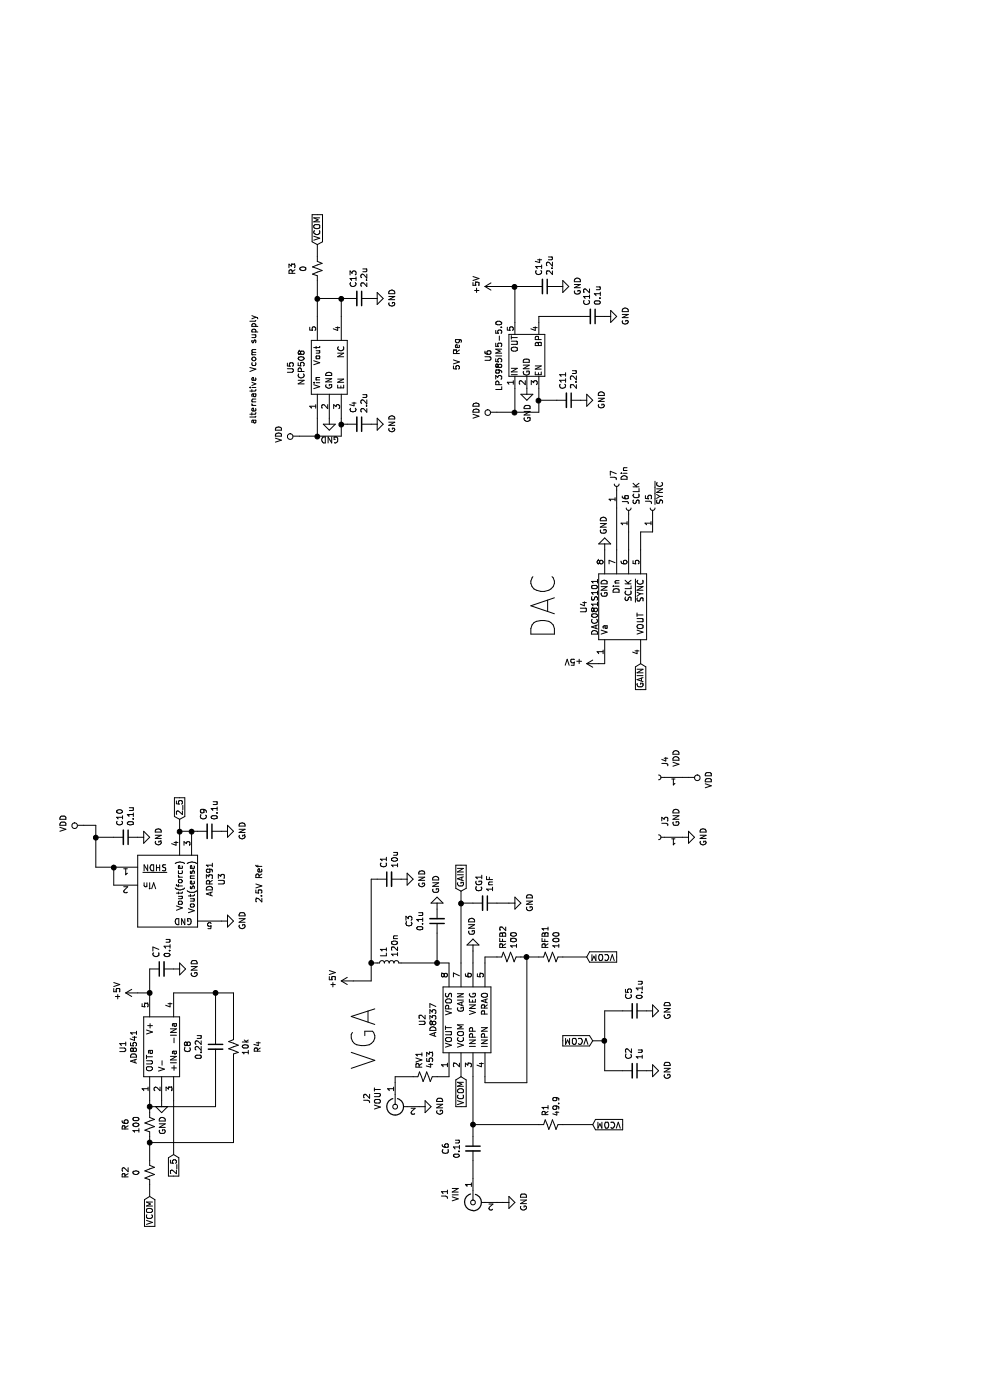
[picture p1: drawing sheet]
EESchema Schematic File Version 4
LIBS:agc-cache
EELAYER 26 0
EELAYER END
$Descr A4 11693 8268
encoding utf-8
Sheet 1 1
Title ""
Date ""
Rev ""
Comp ""
Comment1 ""
Comment2 ""
Comment3 ""
Comment4 ""
$EndDescr
$Comp
L chain:AD8541 U1
U 1 1
P 2950 1450
F 0 "U1" H 2950 1875 50  0000 C CNN
F 1 "AD8541" H 2950 1784 50  0000 C CNN
F 2 "LP3985IM5-5.0:SOT95P300X120-5N" H 3000 1400 50  0001 C CNN
F 3 "" H 3000 1400 50  0001 C CNN
	1    2950 1450
	1    0    0    -1  
$EndComp
$Comp
L chain:AD8337 U2
U 1 1
P 3150 3800
F 0 "U2" H 3175 4075 50  0000 C CNN
F 1 "AD8337" H 3175 3984 50  0000 C CNN
F 2 "footprints:AD8337" H 3150 3800 50  0001 C CNN
F 3 "" H 3150 3800 50  0001 C CNN
	1    3150 3800
	1    0    0    -1  
$EndComp
$Comp
L chain:DAC081S101 U4
U 1 1
P 6600 5250
F 0 "U4" H 6625 5625 50  0000 C CNN
F 1 "DAC081S101" H 6625 5534 50  0000 C CNN
F 2 "DAC081S101CIMMX_NOPB:SOP65P490X109-8N" H 6600 5250 50  0001 C CNN
F 3 "" H 6600 5250 50  0001 C CNN
	1    6600 5250
	1    0    0    -1  
$EndComp
$Comp
L chain:NCP508 U5
U 1 1
P 8600 2800
F 0 "U5" H 8625 3175 50  0000 C CNN
F 1 "NCP508" H 8625 3084 50  0000 C CNN
F 2 "SOT65P210X110-5N:SOT65P210X110-5N" H 8600 2800 50  0001 C CNN
F 3 "" H 8600 2800 50  0001 C CNN
	1    8600 2800
	1    0    0    -1  
$EndComp
$Comp
L Device:R_Small_US RFB2
U 1 1
P 3700 4250
F 0 "RFB2" H 3632 4204 50  0000 R CNN
F 1 "100" H 3632 4295 50  0000 R CNN
F 2 "Capacitor_SMD:C_0805_2012Metric" H 3700 4250 50  0001 C CNN
F 3 "~" H 3700 4250 50  0001 C CNN
	1    3700 4250
	-1   0    0    1   
$EndComp
$Comp
L Device:R_Small_US RFB1
U 1 1
P 3700 4600
F 0 "RFB1" H 3768 4646 50  0000 L CNN
F 1 "100" H 3768 4555 50  0000 L CNN
F 2 "Capacitor_SMD:C_0805_2012Metric" H 3700 4600 50  0001 C CNN
F 3 "~" H 3700 4600 50  0001 C CNN
	1    3700 4600
	1    0    0    -1  
$EndComp
$Comp
L Device:C_Small C5
U 1 1
P 3250 5300
F 0 "C5" H 3158 5254 50  0000 R CNN
F 1 "0.1u" H 3158 5345 50  0000 R CNN
F 2 "Capacitor_SMD:C_0805_2012Metric" H 3250 5300 50  0001 C CNN
F 3 "~" H 3250 5300 50  0001 C CNN
	1    3250 5300
	-1   0    0    1   
$EndComp
$Comp
L Device:C_Small C2
U 1 1
P 2750 5300
F 0 "C2" H 2658 5254 50  0000 R CNN
F 1 "1u" H 2658 5345 50  0000 R CNN
F 2 "Capacitor_SMD:C_0805_2012Metric" H 2750 5300 50  0001 C CNN
F 3 "~" H 2750 5300 50  0001 C CNN
	1    2750 5300
	-1   0    0    1   
$EndComp
Wire Wire Line
	2650 4050 2700 4050
Text GLabel 3700 4900 3    50   Input ~ 0
VCOM
Wire Wire Line
	2650 4050 2650 4400
Wire Wire Line
	3700 4500 3700 4400
Wire Wire Line
	3700 4150 3700 4050
Wire Wire Line
	3700 4050 3650 4050
Wire Wire Line
	3700 4400 2650 4400
Connection ~ 3700 4400
Wire Wire Line
	3700 4400 3700 4350
Wire Wire Line
	3700 4900 3700 4700
Text GLabel 3000 4950 1    50   Input ~ 0
VCOM
$Comp
L power:GND #PWR07
U 1 1
P 3250 5400
F 0 "#PWR07" H 3250 5150 50  0001 C CNN
F 1 "GND" H 3255 5227 50  0000 C CNN
F 2 "" H 3250 5400 50  0001 C CNN
F 3 "" H 3250 5400 50  0001 C CNN
	1    3250 5400
	1    0    0    -1  
$EndComp
$Comp
L power:GND #PWR04
U 1 1
P 2750 5400
F 0 "#PWR04" H 2750 5150 50  0001 C CNN
F 1 "GND" H 2755 5227 50  0000 C CNN
F 2 "" H 2750 5400 50  0001 C CNN
F 3 "" H 2750 5400 50  0001 C CNN
	1    2750 5400
	1    0    0    -1  
$EndComp
Text GLabel 2700 3850 0    50   Input ~ 0
VCOM
Text GLabel 2300 4950 3    50   Input ~ 0
VCOM
$Comp
L Device:R_Small_US R1
U 1 1
P 2300 4600
F 0 "R1" H 2368 4646 50  0000 L CNN
F 1 "49.9" H 2368 4555 50  0000 L CNN
F 2 "Capacitor_SMD:C_0805_2012Metric" H 2300 4600 50  0001 C CNN
F 3 "~" H 2300 4600 50  0001 C CNN
	1    2300 4600
	1    0    0    -1  
$EndComp
Wire Wire Line
	2300 4500 2300 3950
Wire Wire Line
	2300 3950 2700 3950
Wire Wire Line
	2300 4950 2300 4700
$Comp
L Device:C_Small C6
U 1 1
P 2100 3950
F 0 "C6" V 1871 3950 50  0000 C CNN
F 1 "0.1u" V 1962 3950 50  0000 C CNN
F 2 "Capacitor_SMD:C_0805_2012Metric" H 2100 3950 50  0001 C CNN
F 3 "~" H 2100 3950 50  0001 C CNN
	1    2100 3950
	0    1    1    0   
$EndComp
Wire Wire Line
	2300 3950 2200 3950
Connection ~ 2300 3950
$Comp
L Connector:Conn_Coaxial J1
U 1 1
P 1650 3950
F 0 "J1" H 1580 4188 50  0000 C CNN
F 1 "VIN" H 1580 4097 50  0000 C CNN
F 2 "5-1634503-1:TE_5-1634503-1" H 1650 3950 50  0001 C CNN
F 3 " ~" H 1650 3950 50  0001 C CNN
	1    1650 3950
	-1   0    0    -1  
$EndComp
Wire Wire Line
	1850 3950 2000 3950
$Comp
L power:GND #PWR01
U 1 1
P 1650 4200
F 0 "#PWR01" H 1650 3950 50  0001 C CNN
F 1 "GND" H 1655 4027 50  0000 C CNN
F 2 "" H 1650 4200 50  0001 C CNN
F 3 "" H 1650 4200 50  0001 C CNN
	1    1650 4200
	1    0    0    -1  
$EndComp
Wire Wire Line
	1650 4200 1650 4150
$Comp
L power:GND #PWR09
U 1 1
P 3750 3950
F 0 "#PWR09" H 3750 3700 50  0001 C CNN
F 1 "GND" V 3755 3822 50  0000 R CNN
F 2 "" H 3750 3950 50  0001 C CNN
F 3 "" H 3750 3950 50  0001 C CNN
	1    3750 3950
	0    -1   -1   0   
$EndComp
Wire Wire Line
	3650 3950 3750 3950
Text GLabel 4250 3850 2    50   Input ~ 0
GAIN
$Comp
L Device:C_Small CG1
U 1 1
P 4150 4050
F 0 "CG1" H 4058 4004 50  0000 R CNN
F 1 "1nF" H 4058 4095 50  0000 R CNN
F 2 "Capacitor_SMD:C_0805_2012Metric" H 4150 4050 50  0001 C CNN
F 3 "~" H 4150 4050 50  0001 C CNN
	1    4150 4050
	-1   0    0    1   
$EndComp
Wire Wire Line
	4150 3950 4150 3850
Wire Wire Line
	4150 3850 4250 3850
Wire Wire Line
	4150 3850 3650 3850
Connection ~ 4150 3850
$Comp
L power:GND #PWR012
U 1 1
P 4150 4250
F 0 "#PWR012" H 4150 4000 50  0001 C CNN
F 1 "GND" H 4155 4077 50  0000 C CNN
F 2 "" H 4150 4250 50  0001 C CNN
F 3 "" H 4150 4250 50  0001 C CNN
	1    4150 4250
	1    0    0    -1  
$EndComp
Wire Wire Line
	4150 4250 4150 4150
Wire Wire Line
	3250 5200 3250 5050
Wire Wire Line
	3250 5050 3000 5050
Wire Wire Line
	2750 5050 2750 5200
Wire Wire Line
	3000 5050 3000 4950
Connection ~ 3000 5050
Wire Wire Line
	3000 5050 2750 5050
$Comp
L Device:R_Small_US R6
U 1 1
P 2300 1250
F 0 "R6" V 2095 1250 50  0000 C CNN
F 1 "100" V 2186 1250 50  0000 C CNN
F 2 "Capacitor_SMD:C_0805_2012Metric" H 2300 1250 50  0001 C CNN
F 3 "~" H 2300 1250 50  0001 C CNN
	1    2300 1250
	0    1    1    0   
$EndComp
Text GLabel 1700 1250 0    50   Input ~ 0
VCOM
$Comp
L Device:C_Small C8
U 1 1
P 2950 1800
F 0 "C8" V 3179 1800 50  0000 C CNN
F 1 "0.22u" V 3088 1800 50  0000 C CNN
F 2 "Capacitor_SMD:C_0805_2012Metric" H 2950 1800 50  0001 C CNN
F 3 "~" H 2950 1800 50  0001 C CNN
	1    2950 1800
	0    1    -1   0   
$EndComp
$Comp
L Device:R_Small_US R4
U 1 1
P 2950 1950
F 0 "R4" V 3150 1950 50  0000 C CNN
F 1 "10k" V 3050 1950 50  0000 C CNN
F 2 "Capacitor_SMD:C_0805_2012Metric" H 2950 1950 50  0001 C CNN
F 3 "~" H 2950 1950 50  0001 C CNN
	1    2950 1950
	0    -1   1    0   
$EndComp
Text GLabel 9650 2650 2    50   Input ~ 0
VCOM
Wire Wire Line
	9200 2650 9200 2850
Wire Wire Line
	9200 2850 9050 2850
Connection ~ 9200 2850
Wire Wire Line
	9200 2850 9200 2900
$Comp
L power:GND #PWR028
U 1 1
P 9200 3100
F 0 "#PWR028" H 9200 2850 50  0001 C CNN
F 1 "GND" H 9205 2927 50  0000 C CNN
F 2 "" H 9200 3100 50  0001 C CNN
F 3 "" H 9200 3100 50  0001 C CNN
	1    9200 3100
	1    0    0    -1  
$EndComp
$Comp
L Device:R_Small_US R3
U 1 1
P 9450 2650
F 0 "R3" V 9655 2650 50  0000 C CNN
F 1 "0" V 9564 2650 50  0000 C CNN
F 2 "Capacitor_SMD:C_0805_2012Metric" H 9450 2650 50  0001 C CNN
F 3 "~" H 9450 2650 50  0001 C CNN
	1    9450 2650
	0    -1   -1   0   
$EndComp
Wire Wire Line
	9650 2650 9550 2650
Wire Wire Line
	9050 2650 9200 2650
Connection ~ 9200 2650
Wire Wire Line
	9200 2650 9350 2650
Wire Wire Line
	8050 2850 8150 2850
Wire Wire Line
	8200 2650 8050 2650
Wire Wire Line
	8050 2650 8050 2850
$Comp
L power:GND #PWR022
U 1 1
P 8150 3100
F 0 "#PWR022" H 8150 2850 50  0001 C CNN
F 1 "GND" H 8155 2927 50  0000 C CNN
F 2 "" H 8150 3100 50  0001 C CNN
F 3 "" H 8150 3100 50  0001 C CNN
	1    8150 3100
	1    0    0    -1  
$EndComp
$Comp
L Device:L_Small L1
U 1 1
P 3650 3250
F 0 "L1" H 3697 3296 50  0000 L CNN
F 1 "120n" H 3697 3205 50  0000 L CNN
F 2 "Capacitor_SMD:C_0805_2012Metric" H 3650 3250 50  0001 C CNN
F 3 "~" H 3650 3250 50  0001 C CNN
	1    3650 3250
	1    0    0    -1  
$EndComp
$Comp
L Device:C_Small C3
U 1 1
P 4000 3650
F 0 "C3" V 4229 3650 50  0000 C CNN
F 1 "0.1u" V 4138 3650 50  0000 C CNN
F 2 "Capacitor_SMD:C_0805_2012Metric" H 4000 3650 50  0001 C CNN
F 3 "~" H 4000 3650 50  0001 C CNN
	1    4000 3650
	0    -1   -1   0   
$EndComp
Wire Wire Line
	3650 3750 3650 3650
Wire Wire Line
	3900 3650 3650 3650
Connection ~ 3650 3650
Wire Wire Line
	3650 3650 3650 3350
$Comp
L power:GND #PWR010
U 1 1
P 4100 3650
F 0 "#PWR010" H 4100 3400 50  0001 C CNN
F 1 "GND" V 4105 3522 50  0000 R CNN
F 2 "" H 4100 3650 50  0001 C CNN
F 3 "" H 4100 3650 50  0001 C CNN
	1    4100 3650
	0    -1   -1   0   
$EndComp
Wire Wire Line
	3400 1450 3400 1800
Wire Wire Line
	3400 1800 3050 1800
$Comp
L power:+5V #PWR05
U 1 1
P 3400 1150
F 0 "#PWR05" H 3400 1000 50  0001 C CNN
F 1 "+5V" H 3415 1323 50  0000 C CNN
F 2 "" H 3400 1150 50  0001 C CNN
F 3 "" H 3400 1150 50  0001 C CNN
	1    3400 1150
	1    0    0    -1  
$EndComp
Wire Wire Line
	3400 1250 3400 1150
Wire Wire Line
	2400 1250 2450 1250
Wire Wire Line
	2200 1250 2150 1250
Wire Wire Line
	2450 1250 2450 1800
Wire Wire Line
	2450 1800 2850 1800
Connection ~ 2450 1250
Wire Wire Line
	2450 1250 2500 1250
Wire Wire Line
	2150 1250 2150 1950
Wire Wire Line
	2150 1950 2850 1950
Connection ~ 2150 1250
Wire Wire Line
	3050 1950 3400 1950
Wire Wire Line
	3400 1950 3400 1800
Connection ~ 3400 1800
$Comp
L power:GND #PWR02
U 1 1
P 2500 1350
F 0 "#PWR02" H 2500 1100 50  0001 C CNN
F 1 "GND" V 2505 1222 50  0000 R CNN
F 2 "" H 2500 1350 50  0001 C CNN
F 3 "" H 2500 1350 50  0001 C CNN
	1    2500 1350
	0    1    1    0   
$EndComp
$Comp
L chain:ADR391 U3
U 1 1
P 4200 1300
F 0 "U3" H 4350 750 50  0000 C CNN
F 1 "ADR391" H 4350 850 50  0000 C CNN
F 2 "ADR391AUJZ-REEL7:SOT95P280X100-5N" H 4050 1300 50  0001 C CNN
F 3 "" H 4050 1300 50  0001 C CNN
	1    4200 1300
	1    0    0    -1  
$EndComp
Text GLabel 2050 1450 0    50   Input ~ 0
2_5
Wire Wire Line
	2500 1450 2050 1450
Wire Wire Line
	4300 950  4450 950 
$Comp
L Device:C_Small C10
U 1 1
P 4700 1050
F 0 "C10" H 4608 1004 50  0000 R CNN
F 1 "0.1u" H 4608 1095 50  0000 R CNN
F 2 "Capacitor_SMD:C_0805_2012Metric" H 4700 1050 50  0001 C CNN
F 3 "~" H 4700 1050 50  0001 C CNN
	1    4700 1050
	-1   0    0    1   
$EndComp
$Comp
L power:GND #PWR016
U 1 1
P 4700 1150
F 0 "#PWR016" H 4700 900 50  0001 C CNN
F 1 "GND" H 4705 977 50  0000 C CNN
F 2 "" H 4700 1150 50  0001 C CNN
F 3 "" H 4700 1150 50  0001 C CNN
	1    4700 1150
	1    0    0    -1  
$EndComp
Wire Wire Line
	4800 700  4800 800 
Wire Wire Line
	4800 800  4700 800 
Wire Wire Line
	4450 800  4450 950 
Connection ~ 4450 950 
Wire Wire Line
	4700 950  4700 800 
Connection ~ 4700 800 
Wire Wire Line
	4700 800  4450 800 
Wire Wire Line
	4750 1500 4750 1600
$Comp
L Device:C_Small C9
U 1 1
P 4750 1750
F 0 "C9" H 4658 1704 50  0000 R CNN
F 1 "0.1u" H 4658 1795 50  0000 R CNN
F 2 "Capacitor_SMD:C_0805_2012Metric" H 4750 1750 50  0001 C CNN
F 3 "~" H 4750 1750 50  0001 C CNN
	1    4750 1750
	-1   0    0    1   
$EndComp
$Comp
L power:GND #PWR018
U 1 1
P 4750 1850
F 0 "#PWR018" H 4750 1600 50  0001 C CNN
F 1 "GND" H 4755 1677 50  0000 C CNN
F 2 "" H 4750 1850 50  0001 C CNN
F 3 "" H 4750 1850 50  0001 C CNN
	1    4750 1850
	1    0    0    -1  
$EndComp
Wire Wire Line
	4750 1650 4750 1600
Connection ~ 4750 1600
Text GLabel 4850 1500 2    50   Input ~ 0
2_5
Wire Wire Line
	4850 1500 4750 1500
Connection ~ 4750 1500
$Comp
L power:GND #PWR015
U 1 1
P 4000 1850
F 0 "#PWR015" H 4000 1600 50  0001 C CNN
F 1 "GND" H 4005 1677 50  0000 C CNN
F 2 "" H 4000 1850 50  0001 C CNN
F 3 "" H 4000 1850 50  0001 C CNN
	1    4000 1850
	1    0    0    -1  
$EndComp
$Comp
L Device:C_Small C7
U 1 1
P 3600 1350
F 0 "C7" H 3692 1396 50  0000 L CNN
F 1 "0.1u" H 3692 1305 50  0000 L CNN
F 2 "Capacitor_SMD:C_0805_2012Metric" H 3600 1350 50  0001 C CNN
F 3 "~" H 3600 1350 50  0001 C CNN
	1    3600 1350
	1    0    0    -1  
$EndComp
$Comp
L power:GND #PWR06
U 1 1
P 3600 1450
F 0 "#PWR06" H 3600 1200 50  0001 C CNN
F 1 "GND" H 3605 1277 50  0000 C CNN
F 2 "" H 3600 1450 50  0001 C CNN
F 3 "" H 3600 1450 50  0001 C CNN
	1    3600 1450
	1    0    0    -1  
$EndComp
Wire Wire Line
	3600 1250 3400 1250
Connection ~ 3400 1250
$Comp
L Device:R_Small_US RV1
U 1 1
P 2700 3550
F 0 "RV1" H 2632 3504 50  0000 R CNN
F 1 "453" H 2632 3595 50  0000 R CNN
F 2 "Capacitor_SMD:C_0805_2012Metric" H 2700 3550 50  0001 C CNN
F 3 "~" H 2700 3550 50  0001 C CNN
	1    2700 3550
	-1   0    0    1   
$EndComp
Wire Wire Line
	2700 3750 2700 3650
$Comp
L Connector:Conn_Coaxial J2
U 1 1
P 2450 3300
F 0 "J2" H 2380 3538 50  0000 C CNN
F 1 "VOUT" H 2380 3447 50  0000 C CNN
F 2 "5-1634503-1:TE_5-1634503-1" H 2450 3300 50  0001 C CNN
F 3 " ~" H 2450 3300 50  0001 C CNN
	1    2450 3300
	-1   0    0    -1  
$EndComp
$Comp
L power:GND #PWR03
U 1 1
P 2450 3500
F 0 "#PWR03" H 2450 3250 50  0001 C CNN
F 1 "GND" H 2455 3327 50  0000 C CNN
F 2 "" H 2450 3500 50  0001 C CNN
F 3 "" H 2450 3500 50  0001 C CNN
	1    2450 3500
	1    0    0    -1  
$EndComp
Wire Wire Line
	2700 3450 2700 3300
Wire Wire Line
	2700 3300 2650 3300
$Comp
L Device:R_Small_US R2
U 1 1
P 1900 1250
F 0 "R2" V 1695 1250 50  0000 C CNN
F 1 "0" V 1786 1250 50  0000 C CNN
F 2 "Capacitor_SMD:C_0805_2012Metric" H 1900 1250 50  0001 C CNN
F 3 "~" H 1900 1250 50  0001 C CNN
	1    1900 1250
	0    1    1    0   
$EndComp
Wire Wire Line
	2000 1250 2150 1250
Wire Wire Line
	1800 1250 1700 1250
$Comp
L power:VDD #PWR021
U 1 1
P 8050 2500
F 0 "#PWR021" H 8050 2350 50  0001 C CNN
F 1 "VDD" H 8067 2673 50  0000 C CNN
F 2 "" H 8050 2500 50  0001 C CNN
F 3 "" H 8050 2500 50  0001 C CNN
	1    8050 2500
	1    0    0    -1  
$EndComp
Wire Wire Line
	8050 2650 8050 2500
Connection ~ 8050 2650
$Comp
L power:VDD #PWR020
U 1 1
P 4800 700
F 0 "#PWR020" H 4800 550 50  0001 C CNN
F 1 "VDD" H 4817 873 50  0000 C CNN
F 2 "" H 4800 700 50  0001 C CNN
F 3 "" H 4800 700 50  0001 C CNN
	1    4800 700 
	1    0    0    -1  
$EndComp
$Comp
L power:+5V #PWR08
U 1 1
P 3500 2950
F 0 "#PWR08" H 3500 2800 50  0001 C CNN
F 1 "+5V" H 3515 3123 50  0000 C CNN
F 2 "" H 3500 2950 50  0001 C CNN
F 3 "" H 3500 2950 50  0001 C CNN
	1    3500 2950
	1    0    0    -1  
$EndComp
$Comp
L power:VDD #PWR024
U 1 1
P 8250 4150
F 0 "#PWR024" H 8250 4000 50  0001 C CNN
F 1 "VDD" H 8267 4323 50  0000 C CNN
F 2 "" H 8250 4150 50  0001 C CNN
F 3 "" H 8250 4150 50  0001 C CNN
	1    8250 4150
	1    0    0    -1  
$EndComp
Wire Wire Line
	8250 4150 8250 4300
Wire Wire Line
	8250 4300 8450 4300
Wire Wire Line
	8250 4300 8250 4500
Wire Wire Line
	8250 4500 8350 4500
Connection ~ 8250 4300
$Comp
L power:GND #PWR026
U 1 1
P 8450 4400
F 0 "#PWR026" H 8450 4150 50  0001 C CNN
F 1 "GND" V 8455 4272 50  0000 R CNN
F 2 "" H 8450 4400 50  0001 C CNN
F 3 "" H 8450 4400 50  0001 C CNN
	1    8450 4400
	0    1    1    0   
$EndComp
$Comp
L Device:C_Small C11
U 1 1
P 8350 4750
F 0 "C11" H 8258 4704 50  0000 R CNN
F 1 "2.2u" H 8258 4795 50  0000 R CNN
F 2 "Capacitor_SMD:C_0805_2012Metric" H 8350 4750 50  0001 C CNN
F 3 "~" H 8350 4750 50  0001 C CNN
	1    8350 4750
	-1   0    0    1   
$EndComp
$Comp
L power:GND #PWR025
U 1 1
P 8350 4850
F 0 "#PWR025" H 8350 4600 50  0001 C CNN
F 1 "GND" H 8355 4677 50  0000 C CNN
F 2 "" H 8350 4850 50  0001 C CNN
F 3 "" H 8350 4850 50  0001 C CNN
	1    8350 4850
	1    0    0    -1  
$EndComp
Wire Wire Line
	8350 4650 8350 4500
Connection ~ 8350 4500
Wire Wire Line
	8350 4500 8450 4500
$Comp
L Device:C_Small C14
U 1 1
P 9300 4550
F 0 "C14" H 9208 4504 50  0000 R CNN
F 1 "2.2u" H 9208 4595 50  0000 R CNN
F 2 "Capacitor_SMD:C_0805_2012Metric" H 9300 4550 50  0001 C CNN
F 3 "~" H 9300 4550 50  0001 C CNN
	1    9300 4550
	-1   0    0    1   
$EndComp
$Comp
L power:GND #PWR030
U 1 1
P 9300 4650
F 0 "#PWR030" H 9300 4400 50  0001 C CNN
F 1 "GND" H 9305 4477 50  0000 C CNN
F 2 "" H 9300 4650 50  0001 C CNN
F 3 "" H 9300 4650 50  0001 C CNN
	1    9300 4650
	1    0    0    -1  
$EndComp
$Comp
L power:+5V #PWR029
U 1 1
P 9300 4150
F 0 "#PWR029" H 9300 4000 50  0001 C CNN
F 1 "+5V" H 9315 4323 50  0000 C CNN
F 2 "" H 9300 4150 50  0001 C CNN
F 3 "" H 9300 4150 50  0001 C CNN
	1    9300 4150
	1    0    0    -1  
$EndComp
$Comp
L Device:C_Small C1
U 1 1
P 4350 3250
F 0 "C1" H 4442 3296 50  0000 L CNN
F 1 "10u" H 4442 3205 50  0000 L CNN
F 2 "Capacitor_SMD:C_0805_2012Metric" H 4350 3250 50  0001 C CNN
F 3 "~" H 4350 3250 50  0001 C CNN
	1    4350 3250
	1    0    0    -1  
$EndComp
$Comp
L power:GND #PWR013
U 1 1
P 4350 3350
F 0 "#PWR013" H 4350 3100 50  0001 C CNN
F 1 "GND" H 4355 3177 50  0000 C CNN
F 2 "" H 4350 3350 50  0001 C CNN
F 3 "" H 4350 3350 50  0001 C CNN
	1    4350 3350
	1    0    0    -1  
$EndComp
Wire Wire Line
	4350 3100 3650 3100
Wire Wire Line
	3500 3100 3500 2950
Wire Wire Line
	3650 3150 3650 3100
Connection ~ 3650 3100
Wire Wire Line
	3650 3100 3500 3100
Wire Wire Line
	4350 3150 4350 3100
$Comp
L Connector:Conn_01x01_Female J5
U 1 1
P 7450 5450
F 0 "J5" H 7478 5482 50  0000 L CNN
F 1 "~SYNC" H 7478 5384 50  0000 L CNN
F 2 "Connector_Wire:SolderWirePad_1x01_Drill0.8mm" H 7450 5450 50  0001 C CNN
F 3 "~" H 7450 5450 50  0001 C CNN
	1    7450 5450
	1    0    0    -1  
$EndComp
$Comp
L Connector:Conn_01x01_Female J6
U 1 1
P 7450 5250
F 0 "J6" H 7477 5276 50  0000 L CNN
F 1 "SCLK" H 7477 5185 50  0000 L CNN
F 2 "Connector_Wire:SolderWirePad_1x01_Drill0.8mm" H 7450 5250 50  0001 C CNN
F 3 "~" H 7450 5250 50  0001 C CNN
	1    7450 5250
	1    0    0    -1  
$EndComp
$Comp
L Connector:Conn_01x01_Female J7
U 1 1
P 7650 5150
F 0 "J7" H 7678 5176 50  0000 L CNN
F 1 "Din" H 7678 5085 50  0000 L CNN
F 2 "Connector_Wire:SolderWirePad_1x01_Drill0.8mm" H 7650 5150 50  0001 C CNN
F 3 "~" H 7650 5150 50  0001 C CNN
	1    7650 5150
	1    0    0    -1  
$EndComp
$Comp
L power:+5V #PWR017
U 1 1
P 6150 5000
F 0 "#PWR017" H 6150 4850 50  0001 C CNN
F 1 "+5V" V 6165 5128 50  0000 L CNN
F 2 "" H 6150 5000 50  0001 C CNN
F 3 "" H 6150 5000 50  0001 C CNN
	1    6150 5000
	1    0    0    -1  
$EndComp
$Comp
L power:GND #PWR019
U 1 1
P 7100 5050
F 0 "#PWR019" H 7100 4800 50  0001 C CNN
F 1 "GND" V 7105 4922 50  0000 R CNN
F 2 "" H 7100 5050 50  0001 C CNN
F 3 "" H 7100 5050 50  0001 C CNN
	1    7100 5050
	0    -1   -1   0   
$EndComp
Text GLabel 6150 5350 0    50   Input ~ 0
GAIN
$Comp
L Connector:Conn_01x01_Female J3
U 1 1
P 4700 5500
F 0 "J3" V 4640 5412 50  0000 R CNN
F 1 "GND" V 4549 5412 50  0000 R CNN
F 2 "Connector_Wire:SolderWirePad_1x01_Drill0.8mm" H 4700 5500 50  0001 C CNN
F 3 "~" H 4700 5500 50  0001 C CNN
	1    4700 5500
	0    -1   -1   0   
$EndComp
$Comp
L Connector:Conn_01x01_Female J4
U 1 1
P 5200 5500
F 0 "J4" V 5140 5412 50  0000 R CNN
F 1 "VDD" V 5049 5412 50  0000 R CNN
F 2 "Connector_Wire:SolderWirePad_1x01_Drill0.8mm" H 5200 5500 50  0001 C CNN
F 3 "~" H 5200 5500 50  0001 C CNN
	1    5200 5500
	0    -1   -1   0   
$EndComp
$Comp
L power:GND #PWR011
U 1 1
P 4700 5700
F 0 "#PWR011" H 4700 5450 50  0001 C CNN
F 1 "GND" H 4705 5527 50  0000 C CNN
F 2 "" H 4700 5700 50  0001 C CNN
F 3 "" H 4700 5700 50  0001 C CNN
	1    4700 5700
	1    0    0    -1  
$EndComp
$Comp
L power:VDD #PWR014
U 1 1
P 5200 5750
F 0 "#PWR014" H 5200 5600 50  0001 C CNN
F 1 "VDD" H 5218 5923 50  0000 C CNN
F 2 "" H 5200 5750 50  0001 C CNN
F 3 "" H 5200 5750 50  0001 C CNN
	1    5200 5750
	-1   0    0    1   
$EndComp
Wire Wire Line
	5200 5750 5200 5700
$Comp
L chain:LP3985IM5-5.0 U6
U 1 1
P 8750 4400
F 0 "U6" H 8725 4725 50  0000 C CNN
F 1 "LP3985IM5-5.0" H 8725 4634 50  0000 C CNN
F 2 "LP3985IM5-5.0:SOT95P300X120-5N" H 8700 4400 50  0001 C CNN
F 3 "" H 8700 4400 50  0001 C CNN
	1    8750 4400
	1    0    0    -1  
$EndComp
Wire Wire Line
	9300 4150 9300 4300
Wire Wire Line
	9000 4300 9300 4300
Connection ~ 9300 4300
Wire Wire Line
	9300 4300 9300 4450
$Comp
L Device:C_Small C12
U 1 1
P 9050 4950
F 0 "C12" H 8958 4904 50  0000 R CNN
F 1 "0.1u" H 8958 4995 50  0000 R CNN
F 2 "Capacitor_SMD:C_0805_2012Metric" H 9050 4950 50  0001 C CNN
F 3 "~" H 9050 4950 50  0001 C CNN
	1    9050 4950
	-1   0    0    1   
$EndComp
Wire Wire Line
	9050 4850 9050 4500
Wire Wire Line
	9050 4500 9000 4500
$Comp
L power:GND #PWR027
U 1 1
P 9050 5050
F 0 "#PWR027" H 9050 4800 50  0001 C CNN
F 1 "GND" H 9055 4877 50  0000 C CNN
F 2 "" H 9050 5050 50  0001 C CNN
F 3 "" H 9050 5050 50  0001 C CNN
	1    9050 5050
	1    0    0    -1  
$EndComp
$Comp
L Device:C_Small C4
U 1 1
P 8150 3000
F 0 "C4" H 8058 2954 50  0000 R CNN
F 1 "2.2u" H 8058 3045 50  0000 R CNN
F 2 "Capacitor_SMD:C_0805_2012Metric" H 8150 3000 50  0001 C CNN
F 3 "~" H 8150 3000 50  0001 C CNN
	1    8150 3000
	-1   0    0    1   
$EndComp
$Comp
L Device:C_Small C13
U 1 1
P 9200 3000
F 0 "C13" H 9108 2954 50  0000 R CNN
F 1 "2.2u" H 9108 3045 50  0000 R CNN
F 2 "Capacitor_SMD:C_0805_2012Metric" H 9200 3000 50  0001 C CNN
F 3 "~" H 9200 3000 50  0001 C CNN
	1    9200 3000
	-1   0    0    1   
$EndComp
$Comp
L power:GND #PWR023
U 1 1
P 8200 2750
F 0 "#PWR023" H 8200 2500 50  0001 C CNN
F 1 "GND" H 8205 2577 50  0000 C CNN
F 2 "" H 8200 2750 50  0001 C CNN
F 3 "" H 8200 2750 50  0001 C CNN
	1    8200 2750
	0    1    1    0   
$EndComp
Wire Wire Line
	8150 2900 8150 2850
Connection ~ 8150 2850
Wire Wire Line
	8150 2850 8200 2850
Wire Wire Line
	6150 5050 6150 5000
Wire Wire Line
	7100 5150 7450 5150
Wire Wire Line
	7100 5250 7250 5250
Wire Wire Line
	7100 5350 7250 5350
Wire Wire Line
	7250 5350 7250 5450
Text Notes 6350 4650 0    197  ~ 0
DAC
Text Notes 2750 3150 0    197  ~ 0
VGA
Text Notes 8150 2150 0    50   ~ 0
alternative Vcom supply
Text Notes 8600 3850 0    50   ~ 0
5V Reg
Text Notes 4150 2200 0    50   ~ 0
2.5V Ref
$EndSCHEMATC
